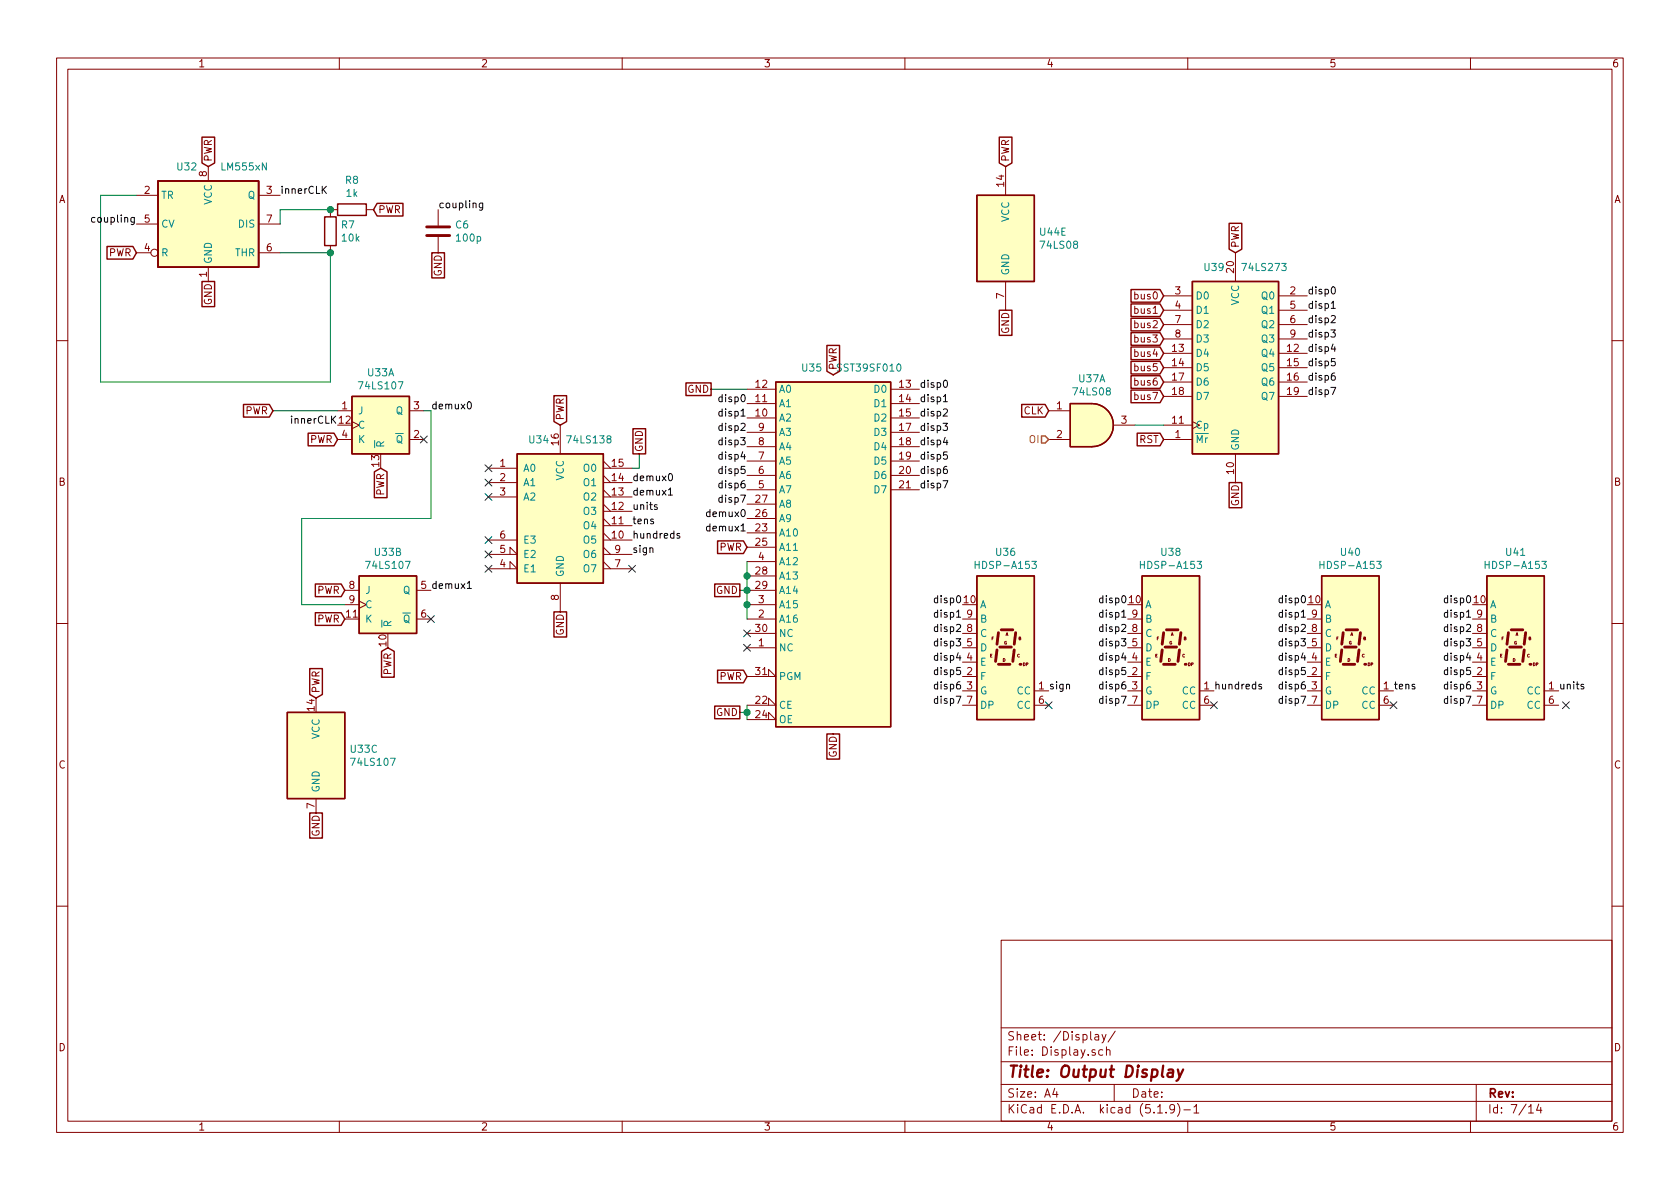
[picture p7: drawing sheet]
EESchema Schematic File Version 4
EELAYER 30 0
EELAYER END
$Descr A4 11693 8268
encoding utf-8
Sheet 7 14
Title "Output Display"
Date ""
Rev ""
Comp ""
Comment1 ""
Comment2 ""
Comment3 ""
Comment4 ""
$EndDescr
$Comp
L Display_Character:HDSP-A153 U38
U 1 1
P 8150 4500
F 0 "U38" H 8150 5167 50  0000 C CNN
F 1 "HDSP-A153" H 8150 5076 50  0000 C CNN
F 2 "Display_7Segment:HDSP-A151" H 8150 3950 50  0001 C CNN
F 3 "https://docs.broadcom.com/docs/AV02-2553EN" H 7750 5050 50  0001 C CNN
	1    8150 4500
	1    0    0    -1  
$EndComp
$Comp
L Display_Character:HDSP-A153 U40
U 1 1
P 9400 4500
F 0 "U40" H 9400 5167 50  0000 C CNN
F 1 "HDSP-A153" H 9400 5076 50  0000 C CNN
F 2 "Display_7Segment:HDSP-A151" H 9400 3950 50  0001 C CNN
F 3 "https://docs.broadcom.com/docs/AV02-2553EN" H 9000 5050 50  0001 C CNN
	1    9400 4500
	1    0    0    -1  
$EndComp
$Comp
L Display_Character:HDSP-A153 U41
U 1 1
P 10550 4500
F 0 "U41" H 10550 5167 50  0000 C CNN
F 1 "HDSP-A153" H 10550 5076 50  0000 C CNN
F 2 "Display_7Segment:HDSP-A151" H 10550 3950 50  0001 C CNN
F 3 "https://docs.broadcom.com/docs/AV02-2553EN" H 10150 5050 50  0001 C CNN
	1    10550 4500
	1    0    0    -1  
$EndComp
$Comp
L Memory_Flash:SST39SF010 U35
U 1 1
P 5800 3900
F 0 "U35" H 5650 5250 50  0000 C CNN
F 1 "SST39SF010" H 6050 5250 50  0000 C CNN
F 2 "" H 5800 4200 50  0001 C CNN
F 3 "http://ww1.microchip.com/downloads/en/DeviceDoc/25022B.pdf" H 5800 4200 50  0001 C CNN
	1    5800 3900
	1    0    0    -1  
$EndComp
$Comp
L 74xx:74LS273 U39
U 1 1
P 8600 2550
F 0 "U39" H 8450 3250 50  0000 C CNN
F 1 "74LS273" H 8800 3250 50  0000 C CNN
F 2 "" H 8600 2550 50  0001 C CNN
F 3 "http://www.ti.com/lit/gpn/sn74LS273" H 8600 2550 50  0001 C CNN
	1    8600 2550
	1    0    0    -1  
$EndComp
Text GLabel 8600 3350 3    50   UnSpc ~ 0
GND
Text GLabel 8600 1750 1    50   Input ~ 0
PWR
$Comp
L 74xx:74LS107 U33
U 1 1
P 2650 2950
F 0 "U33" H 2650 3317 50  0000 C CNN
F 1 "74LS107" H 2650 3226 50  0000 C CNN
F 2 "" H 2650 2950 50  0001 C CNN
F 3 "http://www.ti.com/lit/gpn/sn74LS107" H 2650 2950 50  0001 C CNN
	1    2650 2950
	1    0    0    -1  
$EndComp
$Comp
L 74xx:74LS107 U33
U 2 1
P 2700 4200
F 0 "U33" H 2700 4567 50  0000 C CNN
F 1 "74LS107" H 2700 4476 50  0000 C CNN
F 2 "" H 2700 4200 50  0001 C CNN
F 3 "http://www.ti.com/lit/gpn/sn74LS107" H 2700 4200 50  0001 C CNN
	2    2700 4200
	1    0    0    -1  
$EndComp
$Comp
L 74xx:74LS107 U33
U 3 1
P 2200 5250
F 0 "U33" H 2430 5296 50  0000 L CNN
F 1 "74LS107" H 2430 5205 50  0000 L CNN
F 2 "" H 2200 5250 50  0001 C CNN
F 3 "http://www.ti.com/lit/gpn/sn74LS107" H 2200 5250 50  0001 C CNN
	3    2200 5250
	1    0    0    -1  
$EndComp
Text GLabel 1450 1150 1    50   Input ~ 0
PWR
Text GLabel 1450 1950 3    50   UnSpc ~ 0
GND
Text GLabel 2200 4850 1    50   Input ~ 0
PWR
Text GLabel 2200 5650 3    50   UnSpc ~ 0
GND
Text GLabel 3900 4250 3    50   UnSpc ~ 0
GND
Text GLabel 3900 2950 1    50   Input ~ 0
PWR
Text GLabel 5800 2600 1    50   Input ~ 0
PWR
Text GLabel 5800 5100 3    50   UnSpc ~ 0
GND
NoConn ~ 5200 4400
NoConn ~ 5200 4500
Text Label 7850 4200 2    50   ~ 0
disp0
Text Label 7850 4300 2    50   ~ 0
disp1
Text Label 7850 4400 2    50   ~ 0
disp2
Text Label 7850 4500 2    50   ~ 0
disp3
Text Label 7850 4600 2    50   ~ 0
disp4
Text Label 7850 4700 2    50   ~ 0
disp5
Text Label 7850 4800 2    50   ~ 0
disp6
Text Label 7850 4900 2    50   ~ 0
disp7
Text Label 9100 4200 2    50   ~ 0
disp0
Text Label 9100 4300 2    50   ~ 0
disp1
Text Label 9100 4400 2    50   ~ 0
disp2
Text Label 9100 4500 2    50   ~ 0
disp3
Text Label 9100 4600 2    50   ~ 0
disp4
Text Label 9100 4700 2    50   ~ 0
disp5
Text Label 9100 4800 2    50   ~ 0
disp6
Text Label 9100 4900 2    50   ~ 0
disp7
Text Label 10250 4200 2    50   ~ 0
disp0
Text Label 10250 4300 2    50   ~ 0
disp1
Text Label 10250 4400 2    50   ~ 0
disp2
Text Label 10250 4500 2    50   ~ 0
disp3
Text Label 10250 4600 2    50   ~ 0
disp4
Text Label 10250 4700 2    50   ~ 0
disp5
Text Label 10250 4800 2    50   ~ 0
disp6
Text Label 10250 4900 2    50   ~ 0
disp7
Text GLabel 5200 4700 0    50   Input ~ 0
PWR
Text GLabel 5150 4100 0    50   UnSpc ~ 0
GND
Wire Wire Line
	5200 4100 5200 4200
Connection ~ 5200 4200
Text GLabel 8100 3050 0    50   Input ~ 0
RST
Text GLabel 7300 2850 0    50   Input ~ 0
CLK
Text GLabel 4950 2700 0    50   UnSpc ~ 0
GND
Text Label 9100 2050 0    50   ~ 0
disp0
Text Label 9100 2150 0    50   ~ 0
disp1
Text Label 9100 2250 0    50   ~ 0
disp2
Text Label 9100 2350 0    50   ~ 0
disp3
Text Label 9100 2450 0    50   ~ 0
disp4
Text Label 9100 2550 0    50   ~ 0
disp5
Text Label 9100 2650 0    50   ~ 0
disp6
Text Label 9100 2750 0    50   ~ 0
disp7
Text Label 5200 2800 2    50   ~ 0
disp0
Text Label 5200 2900 2    50   ~ 0
disp1
Text Label 5200 3000 2    50   ~ 0
disp2
Text Label 5200 3100 2    50   ~ 0
disp3
Text Label 5200 3200 2    50   ~ 0
disp4
Text Label 5200 3300 2    50   ~ 0
disp5
Text Label 5200 3400 2    50   ~ 0
disp6
Text Label 5200 3500 2    50   ~ 0
disp7
Wire Wire Line
	4950 2700 5200 2700
Wire Wire Line
	5200 4900 5200 4950
Wire Wire Line
	5200 4950 5150 4950
Connection ~ 5200 4950
Wire Wire Line
	5200 4950 5200 5000
Text GLabel 5150 4950 0    50   UnSpc ~ 0
GND
Text Label 6400 2700 0    50   ~ 0
disp0
Text Label 6400 2800 0    50   ~ 0
disp1
Text Label 6400 2900 0    50   ~ 0
disp2
Text Label 6400 3000 0    50   ~ 0
disp3
Text Label 6400 3100 0    50   ~ 0
disp4
Text Label 6400 3200 0    50   ~ 0
disp5
Text Label 6400 3300 0    50   ~ 0
disp6
Text Label 6400 3400 0    50   ~ 0
disp7
Connection ~ 5200 4100
Wire Wire Line
	5200 4000 5200 4100
Wire Wire Line
	5200 3900 5200 4000
Connection ~ 5200 4000
Text GLabel 5200 3800 0    50   Input ~ 0
PWR
Text Label 5200 3600 2    50   ~ 0
demux0
Text Label 5200 3700 2    50   ~ 0
demux1
Wire Wire Line
	5200 4200 5200 4300
Wire Wire Line
	5150 4100 5200 4100
Text GLabel 2650 3250 3    50   Input ~ 0
PWR
Text Label 2350 2950 2    50   ~ 0
innerCLK
Text GLabel 2400 4300 0    50   Input ~ 0
PWR
Text GLabel 2700 4500 3    50   Input ~ 0
PWR
Text GLabel 2400 4100 0    50   Input ~ 0
PWR
Wire Wire Line
	2950 2850 3000 2850
Wire Wire Line
	3000 2850 3000 3600
Wire Wire Line
	3000 3600 2100 3600
Wire Wire Line
	2100 3600 2100 4200
Wire Wire Line
	2100 4200 2400 4200
Text GLabel 2350 3050 0    50   Input ~ 0
PWR
$Comp
L 74xx:74LS138 U34
U 1 1
P 3900 3550
F 0 "U34" H 3750 4050 50  0000 C CNN
F 1 "74LS138" H 4100 4050 50  0000 C CNN
F 2 "" H 3900 3550 50  0001 C CNN
F 3 "http://www.ti.com/lit/gpn/sn74LS138" H 3900 3550 50  0001 C CNN
	1    3900 3550
	1    0    0    -1  
$EndComp
NoConn ~ 3400 3250
NoConn ~ 3400 3350
NoConn ~ 3400 3450
NoConn ~ 3400 3750
NoConn ~ 3400 3850
NoConn ~ 3400 3950
Text Label 3000 2850 0    50   ~ 0
demux0
Text Label 3000 4100 0    50   ~ 0
demux1
Text Label 4400 3350 0    50   ~ 0
demux0
Text Label 4400 3450 0    50   ~ 0
demux1
Text GLabel 4450 3150 1    50   UnSpc ~ 0
GND
Wire Wire Line
	4400 3250 4450 3250
Wire Wire Line
	4450 3250 4450 3150
NoConn ~ 4400 3950
Text Label 4400 3550 0    50   ~ 0
units
Text Label 4400 3650 0    50   ~ 0
tens
Text Label 4400 3750 0    50   ~ 0
hundreds
Text Label 4400 3850 0    50   ~ 0
sign
NoConn ~ 10900 4900
NoConn ~ 9700 4900
NoConn ~ 8450 4900
NoConn ~ 7300 4900
Text Label 10850 4800 0    50   ~ 0
units
Text Label 9700 4800 0    50   ~ 0
tens
Text Label 8450 4800 0    50   ~ 0
hundreds
Text Label 7300 4800 0    50   ~ 0
sign
Text Label 6700 4900 2    50   ~ 0
disp7
Text Label 6700 4800 2    50   ~ 0
disp6
Text Label 6700 4700 2    50   ~ 0
disp5
Text Label 6700 4600 2    50   ~ 0
disp4
Text Label 6700 4500 2    50   ~ 0
disp3
Text Label 6700 4400 2    50   ~ 0
disp2
Text Label 6700 4300 2    50   ~ 0
disp1
Text Label 6700 4200 2    50   ~ 0
disp0
$Comp
L Display_Character:HDSP-A153 U36
U 1 1
P 7000 4500
F 0 "U36" H 7000 5167 50  0000 C CNN
F 1 "HDSP-A153" H 7000 5076 50  0000 C CNN
F 2 "Display_7Segment:HDSP-A151" H 7000 3950 50  0001 C CNN
F 3 "https://docs.broadcom.com/docs/AV02-2553EN" H 6600 5050 50  0001 C CNN
	1    7000 4500
	1    0    0    -1  
$EndComp
$Comp
L 74xx:74LS08 U37
U 1 1
P 7600 2950
F 0 "U37" H 7600 3275 50  0000 C CNN
F 1 "74LS08" H 7600 3184 50  0000 C CNN
F 2 "" H 7600 2950 50  0001 C CNN
F 3 "http://www.ti.com/lit/gpn/sn74LS08" H 7600 2950 50  0001 C CNN
	1    7600 2950
	1    0    0    -1  
$EndComp
Text HLabel 7300 3050 0    50   Input ~ 0
OI
Wire Wire Line
	7900 2950 8100 2950
Text GLabel 8100 2050 0    50   Input ~ 0
bus0
Text GLabel 8100 2150 0    50   Input ~ 0
bus1
Text GLabel 8100 2250 0    50   Input ~ 0
bus2
Text GLabel 8100 2350 0    50   Input ~ 0
bus3
Text GLabel 8100 2450 0    50   Input ~ 0
bus4
Text GLabel 8100 2550 0    50   Input ~ 0
bus5
Text GLabel 8100 2650 0    50   Input ~ 0
bus6
Text GLabel 8100 2750 0    50   Input ~ 0
bus7
$Comp
L 74xx:74LS08 U44
U 5 1
P 7000 1650
F 0 "U44" H 7230 1696 50  0000 L CNN
F 1 "74LS08" H 7230 1605 50  0000 L CNN
F 2 "" H 7000 1650 50  0001 C CNN
F 3 "http://www.ti.com/lit/gpn/sn74LS08" H 7000 1650 50  0001 C CNN
	5    7000 1650
	1    0    0    -1  
$EndComp
Text GLabel 7000 1150 1    50   Input ~ 0
PWR
Text GLabel 7000 2150 3    50   UnSpc ~ 0
GND
Text Label 1950 1350 0    50   ~ 0
innerCLK
Wire Wire Line
	950  1350 700  1350
Wire Wire Line
	700  1350 700  2650
Wire Wire Line
	700  2650 2300 2650
Wire Wire Line
	2300 2650 2300 1750
Wire Wire Line
	2300 1750 1950 1750
$Comp
L Timer:LM555xN U32
U 1 1
P 1450 1550
F 0 "U32" H 1300 1950 50  0000 C CNN
F 1 "LM555xN" H 1700 1950 50  0000 C CNN
F 2 "Package_DIP:DIP-8_W7.62mm" H 2100 1150 50  0001 C CNN
F 3 "http://www.ti.com/lit/ds/symlink/lm555.pdf" H 2300 1150 50  0001 C CNN
	1    1450 1550
	1    0    0    -1  
$EndComp
Text GLabel 950  1750 0    50   Input ~ 0
PWR
$Comp
L Device:C C6
U 1 1
P 3050 1600
F 0 "C6" H 3165 1646 50  0000 L CNN
F 1 "100p" H 3165 1555 50  0000 L CNN
F 2 "" H 3088 1450 50  0001 C CNN
F 3 "~" H 3050 1600 50  0001 C CNN
	1    3050 1600
	1    0    0    -1  
$EndComp
Text GLabel 3050 1750 3    50   UnSpc ~ 0
GND
Text Label 3050 1450 0    50   ~ 0
coupling
Text Label 950  1550 2    50   ~ 0
coupling
$Comp
L Device:R R7
U 1 1
P 2300 1600
F 0 "R7" H 2370 1646 50  0000 L CNN
F 1 "10k" H 2370 1555 50  0000 L CNN
F 2 "" V 2230 1600 50  0001 C CNN
F 3 "~" H 2300 1600 50  0001 C CNN
	1    2300 1600
	1    0    0    -1  
$EndComp
Connection ~ 2300 1750
Wire Wire Line
	1950 1550 1950 1450
Wire Wire Line
	1950 1450 2300 1450
$Comp
L Device:R R8
U 1 1
P 2450 1450
F 0 "R8" V 2243 1450 50  0000 C CNN
F 1 "1k" V 2334 1450 50  0000 C CNN
F 2 "" V 2380 1450 50  0001 C CNN
F 3 "~" H 2450 1450 50  0001 C CNN
	1    2450 1450
	0    1    1    0   
$EndComp
Connection ~ 2300 1450
Text GLabel 2600 1450 2    50   Input ~ 0
PWR
Text GLabel 1900 2850 0    50   Input ~ 0
PWR
Wire Wire Line
	1900 2850 2350 2850
NoConn ~ 2950 3050
NoConn ~ 3000 4300
$EndSCHEMATC
